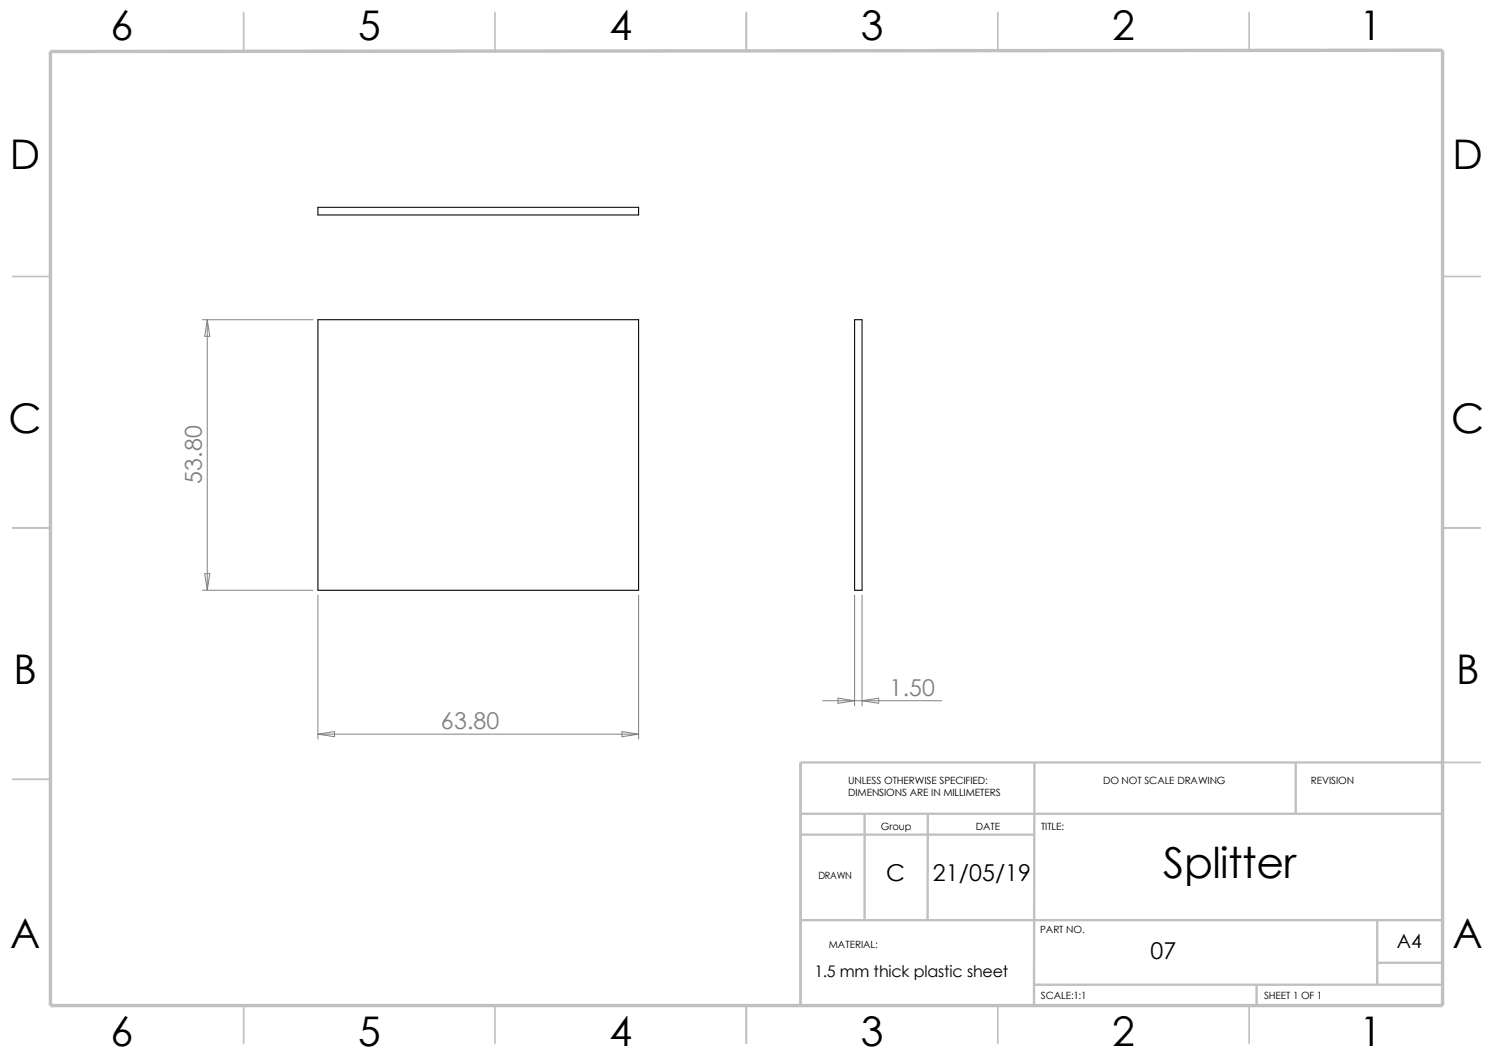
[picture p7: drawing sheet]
<svg xmlns="http://www.w3.org/2000/svg" width="297mm" height="210mm" viewBox="0 0 297 210" stroke-linecap="round" stroke-linejoin="round" font-family="sans-serif">
<g fill="none" stroke="#c0c0c0" stroke-width=".34">
<path d="M48.5 2.5v7.5M98.5 2.5v7.5M148.5 2.5v7.5M198.5 2.5v7.5M248.5 2.5v7.5M2.5 55h7.5M287 55h7.5M2.5 105h7.5M287 105h7.5M2.5 155h7.5M287 151.6h7.5M48.5 200v7.5"/>
<path d="M98.5 200v7.5M148.5 200v7.5M198.5 200v7.5M248.5 200v7.5"/>
</g>
<path d="M205.8 151.6l-.1 48.5M257.8 151.6v10.2M287 151.6h-127.7v48.4M159.3 161.8h127.7M159.3 166h46.5M172 161.8v21.2M184.6 161.8l-.1 21.2M159.3 183h127.7M205.7 195.8h81.2M250 195.7v4.3M274 183v12.7M274 191.5h13" fill="none" stroke="#c0c0c0" stroke-width=".47"/>
<path d="M10 10.2l277-.2v190h-277z" fill="none" stroke="#c0c0c0" stroke-width=".68" stroke-linecap="butt"/>
<path d="M63.2 41.2h63.8v1.6h-63.8zM63.2 63.6h63.8v53.8h-63.8zM170 63.6h1.5v53.8h-1.5z" fill="none" stroke="#000" stroke-width=".21"/>
<g fill="none" stroke="#808080" stroke-width=".2">
<path d="M40.3 63.6h21.9M41.2 63.6v53.8M41.2 63.6l.5 3.3h-1zM40.3 117.4h21.9M40.7 114.1h1l-.5 3.3zM63.2 118.4v28.6M127 118.4v28.6M170 118.4v22M171.5 118.4v22M163.7 139.4h23.6M166.7 138.9l3.3 .5-3.3 .5zM171.5 139.4l3.3-.5v1z"/>
<path d="M63.2 146h63.8M63.2 146l3.3-.5v1zM123.7 145.5l3.3 .5-3.3 .5z"/>
</g>
<text font-size="8.5" x="231.4" y="174.6">Splitter</text>
<g font-size="8.1">
<text x="22" y="8">6</text>
<text x="71.2" y="8">5</text>
<text x="121.2" y="8">4</text>
<text x="171.2" y="8">3</text>
<text x="221.2" y="8">2</text>
<text x="270.5" y="8">1</text>
<text x="1.9" y="33.6">D</text>
<text x="288.9" y="33.6">D</text>
<text x="1.7" y="86.1">C</text>
<text x="288.7" y="86.1">C</text>
<text x="2.7" y="136.1">B</text>
<text x="289.7" y="136.1">B</text>
<text x="2" y="188.6">A</text>
<text x="289" y="188.6">A</text>
<text x="22" y="207.9">6</text>
<text x="71.2" y="207.9">5</text>
<text x="121.2" y="207.9">4</text>
<text x="171.2" y="207.9">3</text>
<text x="221.2" y="207.9">2</text>
<text x="270.5" y="207.9">1</text>
</g>
<g font-size="4.6" fill="#808080">
<text x="40.1" y="96.2" transform="rotate(-90 40.1 96.2)">53.80</text>
<text x="177" y="138.4">1.50</text>
<text x="87.7" y="145.1">63.80</text>
</g>
<g font-size="4.6">
<text x="176.3" y="175.2">C</text>
<text x="185.6" y="175.2">21/05/19</text>
<text x="228.9" y="190.8">07</text>
</g>
<text font-size="3.9" x="277.9" y="188.5">A4</text>
<text font-size="3.2" x="162.1" y="194.3">1.5 mm thick plastic sheet</text>
<g font-size="2">
<text x="168.7" y="155.8">UNLESS OTHERWISE SPECIFIED:</text>
<text x="219.5" y="155.8">DO NOT SCALE DRAWING</text>
<text x="260.8" y="155.8">REVISION</text>
<text x="168.7" y="158.3">DIMENSIONS ARE IN MILLIMETERS</text>
<text x="175.2" y="165">Group</text>
<text x="194.1" y="165">DATE</text>
<text x="207.1" y="165">TITLE:</text>
<text x="162.9" y="174.7">DRAWN</text>
<text x="206.9" y="185.5">PART NO.</text>
<text x="164.9" y="188.5">MATERIAL:</text>
<text x="207.1" y="198.6">SCALE:1:1</text>
<text x="251.5" y="198.6">SHEET 1 OF 1</text>
</g>
</svg>
